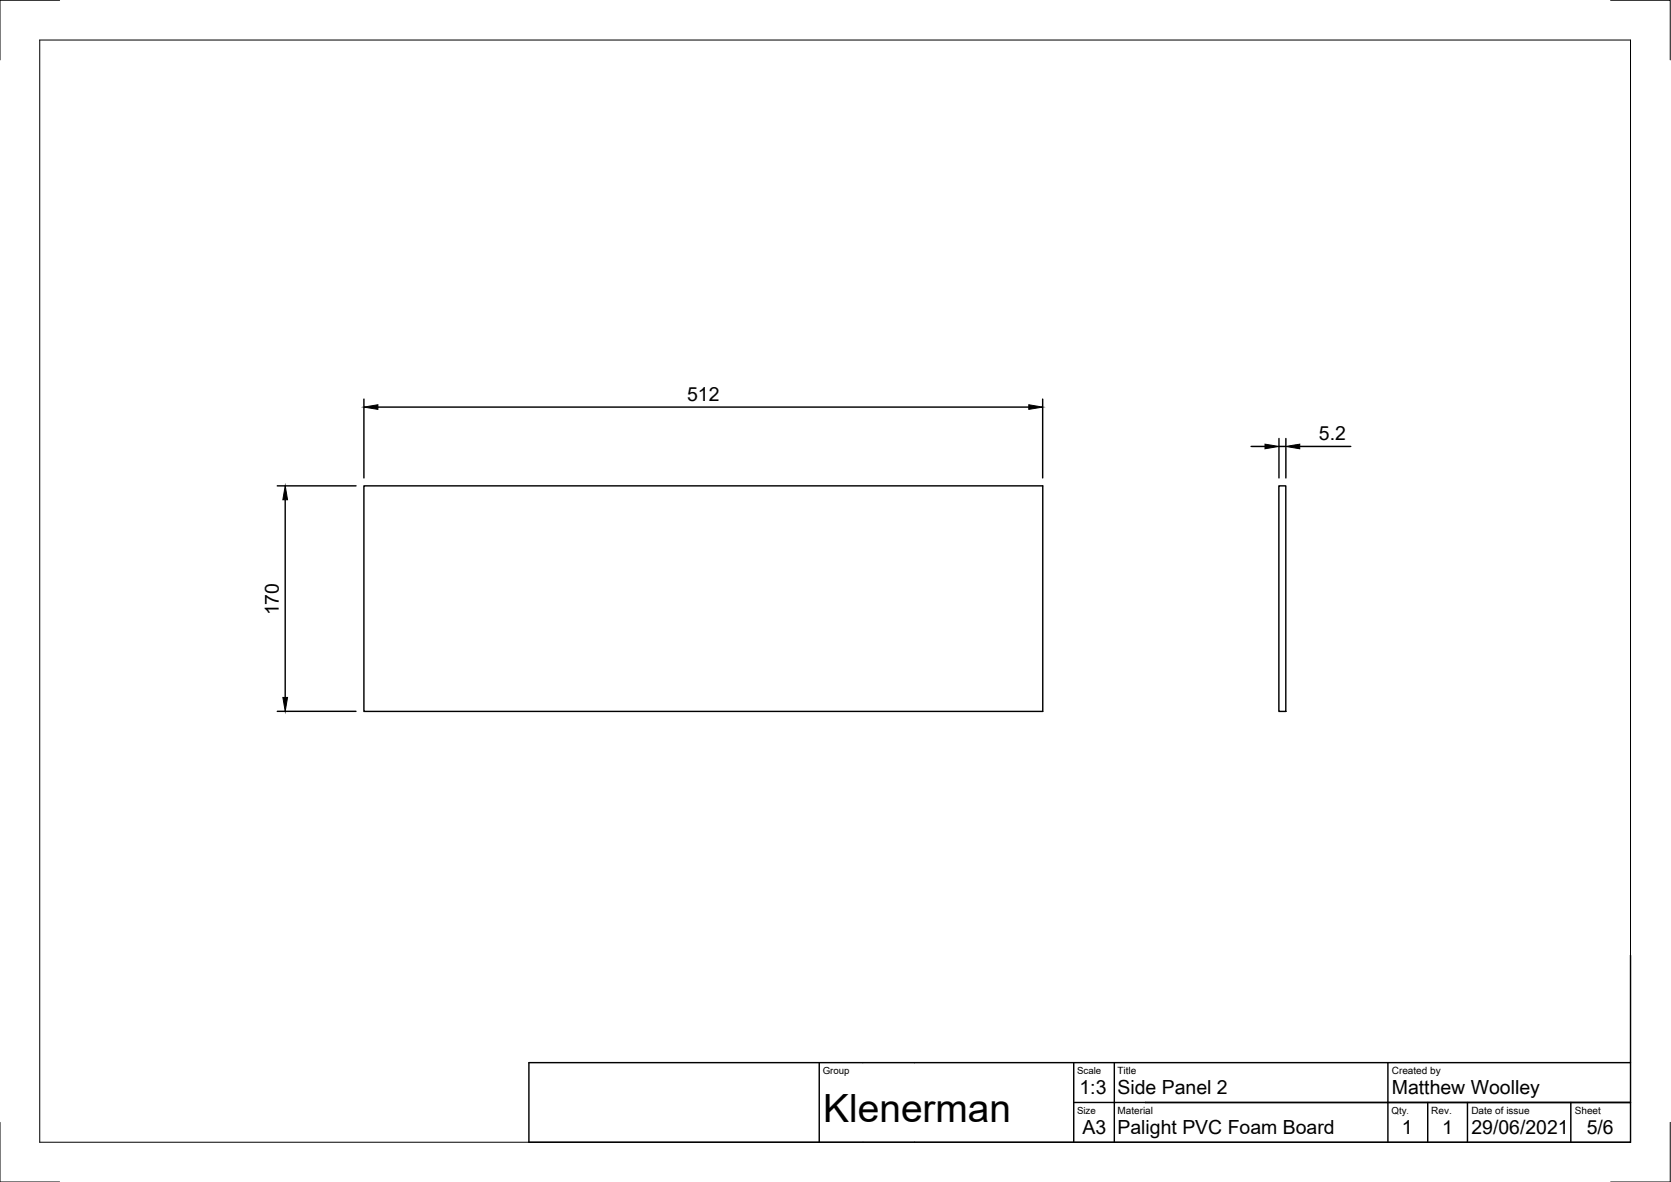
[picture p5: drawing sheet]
<svg xmlns="http://www.w3.org/2000/svg" width="420mm" height="297mm" viewBox="0 0 420 297" stroke-linecap="round" stroke-linejoin="round" font-family="sans-serif">
<!-- layer: Visible -->
<path d="M91.5 122.1h170.7v56.7h-170.7zM321.6 122.1h1.7v56.7h-1.7z" fill="none" stroke="#000" stroke-width=".36"/>
<!-- layer: Border -->
<path d="M10 10.1h400v276.9h-400zM15 .1h-15v15M405 .1h15v15M0 282.1v14.9h15M420 282.1v14.9h-15" fill="none" stroke="#000" stroke-width=".25"/>
<!-- layer: TitleBlock -->
<path d="M410 240.1v46.9h-277v-20h277M206 267v20M270 277.1h140h-122M270 267v20M280.2 267v20M349 267v20M359 277.1v9.9M369 277.1v9.9M395 277.1v9.9" fill="none" stroke="#000" stroke-width=".36"/>
<!-- layer: Dimensions -->
<path d="M91.5 100.3v19.8M95 102.3h163.7M262.2 100.3v19.8M314.6 112.2h3.5M321.6 110.2v9.9M321.6 112.2h1.7M323.3 110.2v9.9M326.8 112.2h12.8M69.7 122.1h19.8M71.7 125.6v49.7M69.7 178.8h19.8" fill="none" stroke="#000" stroke-width=".36"/>
<path d="M91.5 102.3l3.5-.6v1.2zM258.7 101.7l3.5 .6-3.5 .6zM318.1 111.6l3.5 .6-3.5 .6zM323.3 112.2l3.5-.6v1.2zM71.7 122.1l.6 3.5h-1.2zM71.1 175.3h1.2l-.6 3.5z" fill="#000" stroke="#000" stroke-width=".25"/>
<text font-size="9.8" x="207" y="282.1">Klenerman</text>
<g font-size="4.9">
<text x="172.8" y="100.7">512</text>
<text x="331.6" y="110.6">5.2</text>
<text x="70.1" y="154.7" transform="rotate(-90 70.1 154.7)">170</text>
<text x="271.4" y="275">1:3</text>
<text x="281" y="275">Side Panel 2</text>
<text x="350" y="275">Matthew Woolley</text>
<text x="272.2" y="285.1">A3</text>
<text x="281" y="285.1">Palight PVC Foam Board</text>
<text x="352.4" y="285.1">1</text>
<text x="362.6" y="285.1">1</text>
<text x="370" y="285.1">29/06/2021</text>
<text x="399" y="285.1">5/6</text>
</g>
<g font-size="2.5">
<text x="281" y="269.9">Title</text>
<text x="350" y="269.9">Created by</text>
<text x="281" y="279.9">Material</text>
<text x="359.9" y="279.9">Rev.</text>
<text x="370" y="279.9">Date of issue</text>
<text x="396" y="279.9">Sheet</text>
</g>
<g font-size="2.4">
<text x="206.9" y="269.8">Group</text>
<text x="270.8" y="269.8">Scale</text>
<text x="270.8" y="279.8">Size</text>
<text x="349.9" y="279.8">Qty</text>
</g>
<text font-size="2.1" x="353.7" y="279.8">.</text>
</svg>
